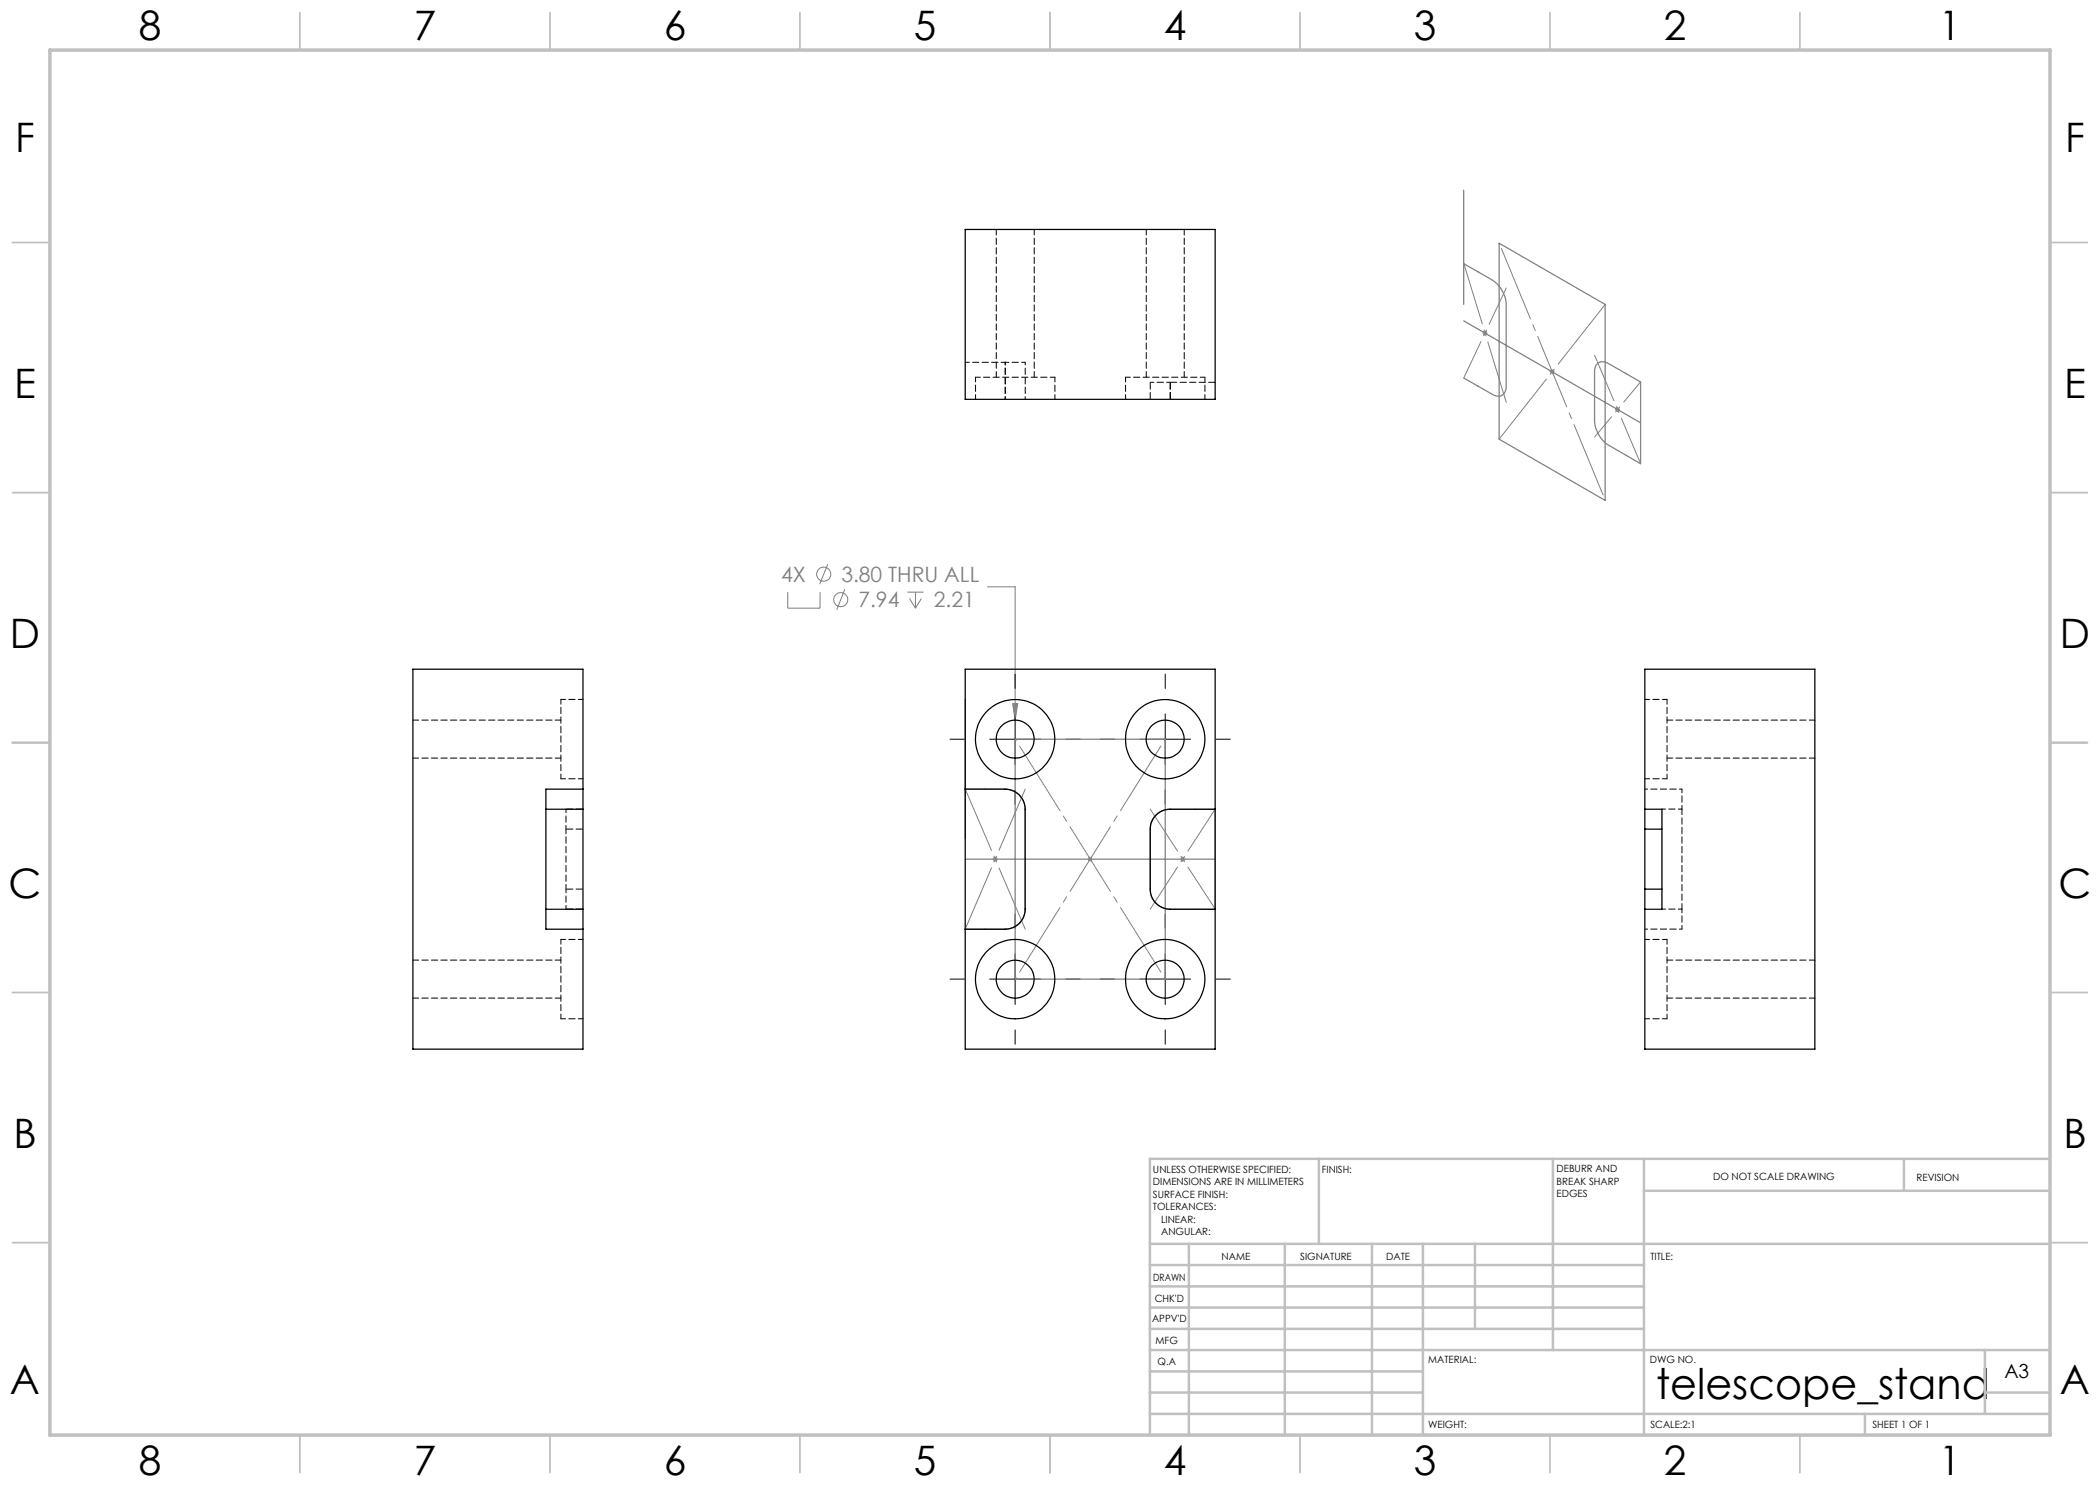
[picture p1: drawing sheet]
<svg xmlns="http://www.w3.org/2000/svg" width="420mm" height="297mm" viewBox="0 0 420 297" stroke-linecap="round" stroke-linejoin="round" font-family="sans-serif">
<g fill="none" stroke="#808080" stroke-width=".2">
<path d="M296.5 66.6h1M296.7 66.2l.7 .8M297 66.1v1M297.4 66.2l-.7 .8M309.9 74.4h1M310.1 74l.7 .7M310.4 73.9v1M310.8 74l-.7 .7M323 81.9h1M323.1 81.6l.7 .7M323.5 81.4v1M323.8 81.6l-.7 .7"/>
<path d="M157.6 118.4v3.2h6.4v-3.2M165.6 112.8l-1.7 4M168.9 117.9l-1.5 4.1M181.5 118.4h3.2M181.9 119.7l1.2 1.9M183.1 118.4v3.2M184.3 119.7l-1.2 1.9M197.5 117.4h5.5v26.6M202.5 140.7h1.1l-.6 3.3zM198.5 171.8h1M198.7 171.5l.7 .7M199 171.3v1"/>
<path d="M199.4 171.5l-.7 .7M217.5 171.8h1M217.7 171.5l.7 .7M218 171.3v1M218.4 171.5l-.7 .7M236 171.8h1M236.2 171.5l.7 .7M236.5 171.3v1M236.9 171.5l-.7 .7"/>
<circle cx="164.7" cy="114.8" r="1.41"/>
<circle cx="168.1" cy="119.9" r="1.41"/>
</g>
<path d="M292.7 38v22.9M292.7 52.7l5.7 3.3a6.4 6.4 0 0 1 2.8 4.9v16.3a1.72 1.72 0 0 1-.8 1.8 1.72 1.72 0 0 1-2-.2l-5.7-3.2M299.8 48.6l21.2 12.3v39.2l-21.2-12.3zM292.7 64.2l35.4 20.4M319.5 72.7a1.79 1.79 0 0 1 2.2 0l6.4 3.7v16.3l-6.4-3.7a6.3 6.3 0 0 1-2.8-4.8v-10.1l.2-.8zM193 139.8v28M193 157.8h8a4 4 0 0 1 4 4.1v20a4 4 0 0 1-4 3.9h-8M203 147.8h30v48h-30zM193 171.8h50M231.4 162.8a4 4 0 0 1 2.6-.9h9v20h-9a4 4 0 0 1-4-4.1v-12a4 4 0 0 1 1.4-3z" fill="none" stroke="#808080" stroke-width=".25"/>
<g fill="none" stroke="#c0c0c0" stroke-width=".35">
<path d="M60 2.5v7.5M110 2.5v7.5M160 2.5v7.5M210 2.5v7.5M260 2.5v7.5M310 2.5v7.5M360 2.5v7.5M2.5 48.5h7.5M410 48.5h7.5M2.5 98.5h7.5M410 98.5h7.5M2.5 148.5h7.5"/>
<path d="M410 148.5h7.5M2.5 198.5h7.5M410 198.5h7.5M2.5 248.5h7.5M410 248.5h7.5M60 287v7.5M110 287v7.5M160 287v7.5M210 287v7.5M260 287v7.5M310 287v7.5M360 287v7.5"/>
</g>
<g fill="none" stroke="#c0c0c0" stroke-width=".5">
<path d="M263.8 231.8v17M310.6 231.8v38.2M328.8 231.8v55.2M328.8 238.2h81.2M380.8 231.8v6.4M410 231.8h-180v55.2M230 248.8h180M230 257.3h98.8M230 253h98.8M237.8 248.8v38.2M257 248.8v38.2M274.4 248.8v38.2"/>
<path d="M284.6 248.8v38.2M295 248.8v17M230 265.8h98.8M230 261.5h98.8M230 278.5h54.6M230 274.3h54.6M230 270h180M397 278.5h13M397 270v12.8M230 282.8h180M373 282.8v4.2"/>
</g>
<path d="M10 10h400v277h-400z" fill="none" stroke="#c0c0c0" stroke-width=".7"/>
<g fill="none" stroke="#000" stroke-width=".2">
<path d="M203 134.8v2.9M233 134.8v2.9M190 147.8h2.9M197.9 147.8h10.2M203 142.8v10.1M203 158v2.9M213.2 147.8h2.8M220 147.8h2.9M228 147.8h10.1M233 142.8v10.1M233 158v2.9M243.2 147.8h2.9"/>
<path d="M190 195.8h2.9M197.9 195.8h10.2M203 182.8v2.9M203 190.7v10.2M213.2 195.8h2.8M220 195.8h2.9M228 195.8h10.1M233 182.8v2.9M233 190.7v10.2M243.2 195.8h2.9M203 206v2.8M233 206v2.8"/>
</g>
<path d="M205 157.8l-12 28M205 185.8l-12-28" fill="none" stroke="#808080" stroke-width=".2" stroke-dasharray="15.2 1.3 1.3 1.3" stroke-dashoffset="1.9"/>
<path d="M243 161.8l-13 20M243 181.8l-13-20" fill="none" stroke="#808080" stroke-width=".2" stroke-dasharray="15.2 1.3 1.3 1.3" stroke-dashoffset="5.2"/>
<path d="M203 147.8l30 48M203 195.8l30-48" fill="none" stroke="#808080" stroke-width=".2" stroke-dasharray="15.2 1.3 1.3 1.3" stroke-dashoffset="-1.6"/>
<path d="M301.3 80.5l-8.5-27.8" fill="none" stroke="#808080" stroke-width=".2" stroke-dasharray="15.2 1.3 1.3 1.3" stroke-dashoffset="2.6"/>
<path d="M301.3 57.6l-8.5 18" fill="none" stroke="#808080" stroke-width=".2" stroke-dasharray="15.2 1.3 1.3 1.3" stroke-dashoffset="7.2"/>
<path d="M328.1 92.7l-9.2-21.6" fill="none" stroke="#808080" stroke-width=".2" stroke-dasharray="15.2 1.3 1.3 1.3" stroke-dashoffset="5.4"/>
<path d="M328.1 76.4l-9.2 11" fill="none" stroke="#808080" stroke-width=".2" stroke-dasharray="15.2 1.3 1.3 1.3" stroke-dashoffset="10"/>
<path d="M299.8 87.8l21.3-26.9" fill="none" stroke="#808080" stroke-width=".2" stroke-dasharray="15.2 1.3 1.3 1.3"/>
<path d="M299.8 48.6l21.3 51.5" fill="none" stroke="#808080" stroke-width=".2" stroke-dasharray="15.2 1.3 1.3 1.3" stroke-dashoffset="-1.2"/>
<path d="M202.5 140.7h1.1l-.6 3.3z" fill="#808080"/>
<g fill="none" stroke="#000" stroke-width=".25">
<path d="M193 45.9h50v34h-50zM193 133.8h50v76h-50zM116.6 157.8v4.1M116.6 157.8v-24h-34v76h34v-24M116.6 157.8h-7.4v28h7.4M193 157.8h8a4 4 0 0 1 4 4.1v20a4 4 0 0 1-4 3.9h-8M109.2 161.9h7.4M116.6 161.9v20M243 161.9h-9a4 4 0 0 0-4 3.9v12a4 4 0 0 0 4 4.1h9M329 177.8v4.1M329 161.9v3.9M329 161.9h3.4v20h-3.4"/>
<path d="M329 161.9v-28.1h34v76h-34v-27.9M329 165.8v12M329 177.8h3.4M329 165.8h3.4M109.2 181.9h7.4M116.6 181.9v3.9"/>
<circle cx="203" cy="147.8" r="3.8"/>
<circle cx="203" cy="147.8" r="7.9"/>
<circle cx="233" cy="147.8" r="7.9"/>
<circle cx="233" cy="147.8" r="3.8"/>
<circle cx="203" cy="195.8" r="3.8"/>
<circle cx="203" cy="195.8" r="7.9"/>
<circle cx="233" cy="195.8" r="3.8"/>
<circle cx="233" cy="195.8" r="7.9"/>
</g>
<g fill="none" stroke="#000" stroke-width=".2" stroke-dasharray="1.3 .6" stroke-dashoffset=".3">
<path d="M195.1 75.4v4.5M211 75.4h-15.9M211 79.9v-4.5M225.1 75.4v4.5M241 75.4h-15.9M241 79.9v-4.5M112.2 139.9v15.9M116.6 139.9h-4.4M333.4 139.9h-4.4M112.2 155.8h4.4M329 155.8h4.4M333.4 155.8v-15.9"/>
<path d="M113.2 165.8v12M112.2 187.9v15.9M116.6 187.9h-4.4M333.4 187.9h-4.4M112.2 203.8h4.4M329 203.8h4.4M333.4 203.8v-15.9"/>
</g>
<path d="M230 76.5v3.4M234 76.5v3.4M234 76.5h9M113.2 177.8h3.4M113.2 161.8h3.4M113.2 165.8h3.4M113.2 181.8h3.4" fill="none" stroke="#000" stroke-width=".2" stroke-dasharray="1.3 .6" stroke-dashoffset="-.1"/>
<path d="M201 72.5h4M230 76.5h4M336.4 157.8v4M113.2 177.8v4M113.2 165.8v-4M336.4 161.8h-4M336.4 181.8v4M336.4 181.8h-4" fill="none" stroke="#000" stroke-width=".2" stroke-dasharray="1.3 .6" stroke-dashoffset=".5"/>
<path d="M199.3 45.9v29.5M229.3 45.9v29.5M206.8 75.4v-29.5M236.8 75.4v-29.5M82.6 151.6h29.6M112.2 144h-29.6M333.4 151.6h29.6M363 144h-29.6M82.6 199.6h29.6M112.2 192h-29.6M333.4 199.6h29.6M363 192h-29.6" fill="none" stroke="#000" stroke-width=".2" stroke-dasharray="1.3 .6" stroke-dashoffset=".1"/>
<path d="M336.4 161.8v20" fill="none" stroke="#000" stroke-width=".2" stroke-dasharray="1.3 .6" stroke-dashoffset=".2"/>
<path d="M201 72.5v7.4M205 72.5v7.4M336.4 157.8h-7.4M336.4 185.8h-7.4" fill="none" stroke="#000" stroke-width=".2" stroke-dasharray="1.3 .6" stroke-dashoffset=".7"/>
<path d="M193 72.5h8" fill="none" stroke="#000" stroke-width=".2" stroke-dasharray="1.3 .6" stroke-dashoffset=".4"/>
<text font-size="8.5" x="331.2" y="279.7">telescope_stand</text>
<g font-size="8.1">
<text x="27.8" y="8">8</text>
<text x="82.8" y="8">7</text>
<text x="132.8" y="8">6</text>
<text x="182.8" y="8">5</text>
<text x="232.8" y="8">4</text>
<text x="282.8" y="8">3</text>
<text x="332.8" y="8">2</text>
<text x="387.8" y="8">1</text>
<text x="3" y="30.4">F</text>
<text x="413" y="30.4">F</text>
<text x="2.8" y="79.6">E</text>
<text x="412.8" y="79.6">E</text>
<text x="2" y="129.6">D</text>
<text x="412" y="129.6">D</text>
<text x="1.7" y="179.6">C</text>
<text x="411.7" y="179.6">C</text>
<text x="2.7" y="229.6">B</text>
<text x="412.7" y="229.6">B</text>
<text x="2" y="278.9">A</text>
<text x="412" y="278.9">A</text>
<text x="27.8" y="295">8</text>
<text x="82.8" y="295">7</text>
<text x="132.8" y="295">6</text>
<text x="182.8" y="295">5</text>
<text x="232.8" y="295">4</text>
<text x="282.8" y="295">3</text>
<text x="332.8" y="295">2</text>
<text x="387.8" y="295">1</text>
</g>
<g font-size="4.2" fill="#808080">
<text x="156.2" y="116.4">4X</text>
<text x="168.3" y="116.4">3.80 THRU ALL</text>
<text x="171.7" y="121.5">7.94</text>
<text x="186.8" y="121.5">2.21</text>
</g>
<text font-size="3.9" x="400.9" y="275.5">A3</text>
<g font-size="2">
<text x="230.6" y="234.6">UNLESS OTHERWISE SPECIFIED:</text>
<text x="230.6" y="237.1">DIMENSIONS ARE IN MILLIMETERS</text>
<text x="230.6" y="239.6">SURFACE FINISH:</text>
<text x="264.4" y="234.6">FINISH:</text>
<text x="311.3" y="234.5">DEBURR AND</text>
<text x="311.3" y="237">BREAK SHARP</text>
<text x="311.3" y="239.5">EDGES</text>
<text x="342.6" y="236">DO NOT SCALE DRAWING</text>
<text x="383.3" y="236.2">REVISION</text>
<text x="230.6" y="242.1">TOLERANCES:</text>
<text x="232.2" y="244.6">LINEAR:</text>
<text x="232.2" y="247.1">ANGULAR:</text>
<text x="244.3" y="252">NAME</text>
<text x="260" y="251.9">SIGNATURE</text>
<text x="277.2" y="251.9">DATE</text>
<text x="330.1" y="251.9">TITLE:</text>
<text x="230.6" y="256.1">DRAWN</text>
<text x="230.9" y="260.3">CHK'D</text>
<text x="230.4" y="264.4">APPV'D</text>
<text x="231.1" y="268.8">MFG</text>
<text x="231.5" y="273">Q.A</text>
<text x="285.6" y="272.5">MATERIAL:</text>
<text x="330" y="272.5">DWG NO.</text>
<text x="285.6" y="285.5">WEIGHT:</text>
<text x="330.1" y="285.6">SCALE:2:1</text>
<text x="374.5" y="285.6">SHEET 1 OF 1</text>
</g>
</svg>
